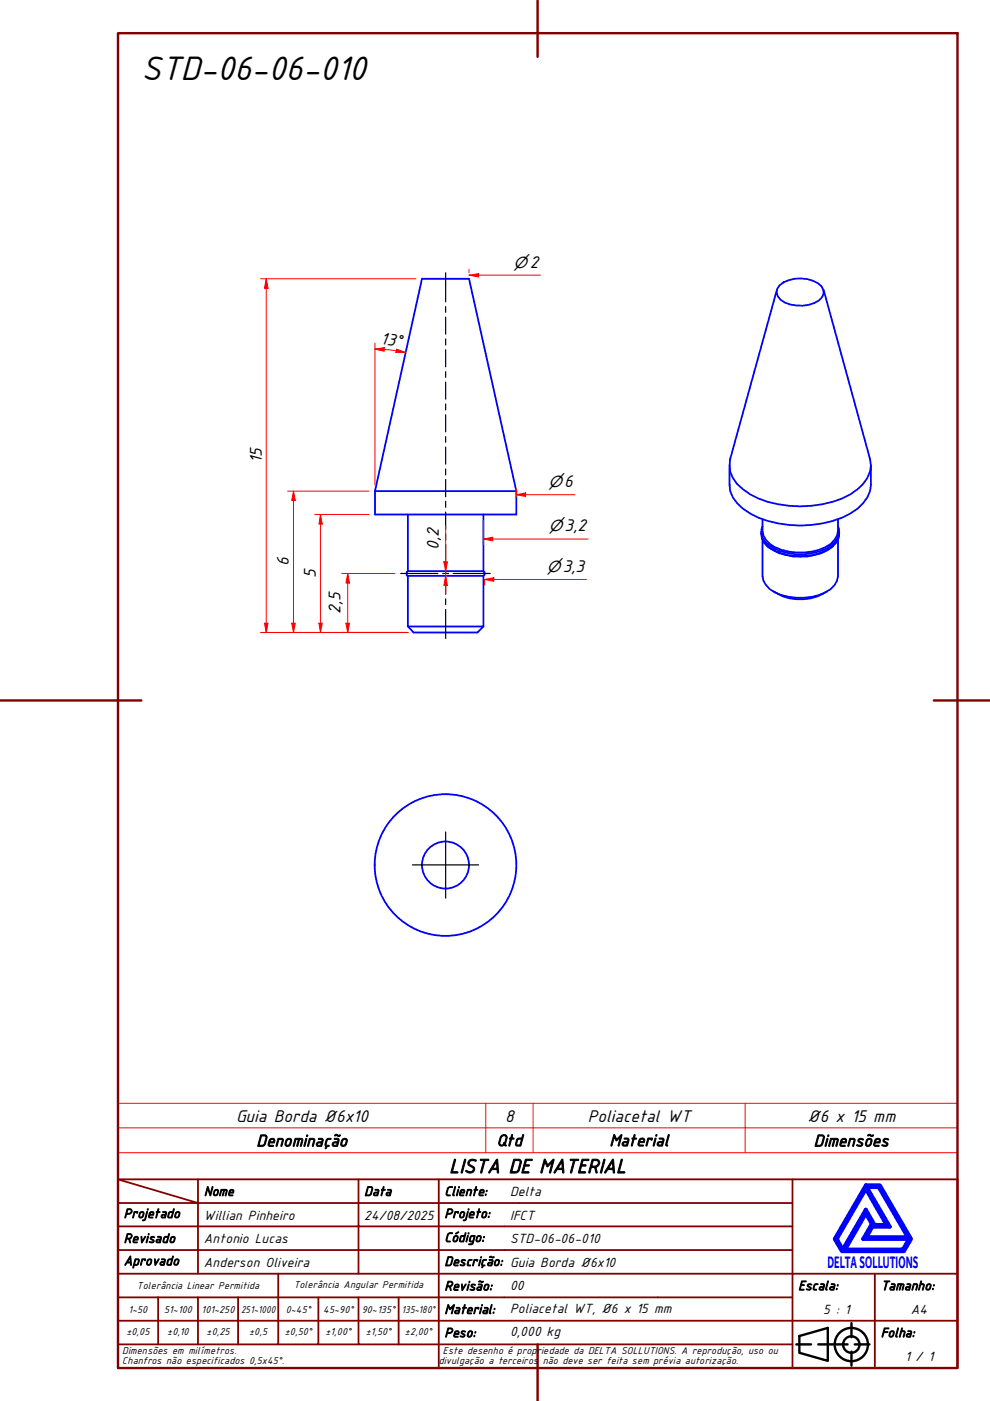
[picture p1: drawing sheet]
<svg xmlns="http://www.w3.org/2000/svg" width="210mm" height="297mm" viewBox="0 0 210 297" stroke-linecap="round" stroke-linejoin="round" font-family="sans-serif">
<!-- layer: Visible (ABNT) -->
<g fill="none" stroke="#00f" stroke-width=".38">
<path d="M164.7 61.5l-9.9 35.8a5.9 5.9 0 0 0 2.7 6.4 19.5 19.5 0 0 0 12.2 3.7 19.9 19.9 0 0 0 12.1-3.7 6.4 6.4 0 0 0 2.7-6.4l-9.9-35.8M165.3 60.5a7.1 7.1 0 0 1 8.9 .2 1.99 1.99 0 0 1-.5 3 7.5 7.5 0 0 1-8.2-.2 1.96 1.96 0 0 1-.2-3zM154.7 98.7v4.1a6.4 6.4 0 0 0 2.8 5.1 20.9 20.9 0 0 0 14.5 3.4 19.4 19.4 0 0 0 9.8-3.4 6.9 6.9 0 0 0 2.9-5.1v-4.1M79.5 104.1l10-45h9.9l10.1 45M79.5 104.1h30M79.5 104.1v5h30v-5M86.5 109.1v12h16v-12M161.4 113.1a4.2 4.2 0 0 0 2.7 3.6 12.7 12.7 0 0 0 12.2-.7l.9-.9 .5-.9 .2-1.1M161.4 112.8a4.2 4.2 0 0 0 2.7 3.5 12.4 12.4 0 0 0 12.2-.7l.9-.9 .5-.9 .2-1M161.4 113.1a4 4 0 0 0 2.5 3.5 12.6 12.6 0 0 0 11.6 0 4.3 4.3 0 0 0 2.4-3.5M161.4 112.8v.3M161.7 114.3v7.9a4.4 4.4 0 0 0 2.6 3.4 12.5 12.5 0 0 0 11.8-.7l.9-.9 .5-.9 .2-.9v-7.9"/>
<path d="M161.7 110.1v2.5a4.4 4.4 0 0 0 2.6 3.4 12.5 12.5 0 0 0 11.8-.7l.9-.9 .5-.9 .2-.9v-2.5M161.7 111.6l-.3 1.2M177.7 111.6l.2 1.2M177.9 112.8v.3M86.2 121.3v.6l.3 .2M86.5 121.1l-.3 .3M86.5 122.1h16v10.7l-1.3 1.3h-13.5l-1.2-1.3zM86.5 132.8h16M102.5 121.1l.2 .3M102.7 121.9l-.2 .2M102.7 121.3v.5M164 125.4a10.4 10.4 0 0 0 11.3 0"/>
<circle cx="94.5" cy="183.4" r="5"/>
<circle cx="94.5" cy="183.4" r="15"/>
</g>
<path d="M25 239.1h178v-5.2h-178v10.5M103 233.9v10.5M113 233.9v10.5M158 233.9v10.5M203 239.1v5.3h-178M25 244.4v5.6h178v-5.6" fill="none" stroke="#f00" stroke-width=".21"/>
<!-- layer: Borda A3/A4 (ABNT) -->
<path d="M25 7h178v283.1h-178zM114 0v12.1M0 148.5h30M198 148.5h12M114 285v12" fill="none" stroke="#800000" stroke-width=".51"/>
<path d="M183.6 257.3l1.2 2.2-1.8 3.2h9.7l-1.2 2.2h-12.3zM183.6 252.1l4.4 7.6h-2.6l-1.8-3.2-4.9 8.4-1.3-2.2zM183.6 251.3h3l6.6 11.4-1.6 2.6h-13.1l-1.5-2.6zM183.8 251.7h2.5l6.2 10.6h-8.8l1.3-2.2h3.7zM185 259.7h.2l-.2 .2z" fill="none" stroke="#00f" stroke-width=".83"/>
<!-- layer: 0 -->
<path d="M178.5 265.3h13.1" fill="none" stroke="#000" stroke-width=".21"/>
<g fill="none" stroke="#800000" stroke-width=".38">
<path d="M25 250l17 5.1h-17M25 250h178v40.1h-178zM42 255.1h34v4.9h17M42 255.1v15M42 250v5.1M76 250v5.1h17v4.9M93 250v5.1h75M168 250v20.1h-143M25 260h51v10.1M25 275.1h17M33.5 275.1v9.9M50.5 275.1h-8.5v9.9"/>
<path d="M59 270.1v14.9h-8.5M67.5 275.1v9.9h-8.5M76 275.1v9.9h8.5M84.5 275.1v9.9M93 275.1h-42.5v9.9M93 260v5h-68M93 275.1v9.9h75M93 260h75M93 275.1h75M168 265h-75v10.1M185.5 270.1v9.9h17.5M203 270.1h-35v9.9h17.5v10.1"/>
<path d="M25 285h25.5M25 280h143v10.1M67.5 285h8.5M84.5 285h8.5v5.1"/>
</g>
<g fill="none" stroke="#000" stroke-width=".51">
<path d="M168.8 285h3.2M169.5 283.3l6-1.8v7l-6-1.7zM173.5 285h6.2M180.5 280.5v3M180.5 286.6v2.9M181.2 285h3.1"/>
<circle cx="180.5" cy="285.1" r="3.5"/>
<circle cx="180.5" cy="285.1" r="1.75"/>
</g>
<!-- layer: Linha de centro (ISO) -->
<g fill="none" stroke="#000" stroke-width=".25">
<path d="M94.5 57.8v6.2M94.5 65v1.2M94.5 67.2v3.7M94.5 71.9v1.2M94.5 74.2v3.6M94.5 78.8v1.2M94.5 81v3.6M94.5 85.6v1.3M94.5 87.9v3.7M94.5 92.6v1.2M94.5 94.8v3.6M94.5 99.4v1.3"/>
<path d="M94.5 101.6v3.7M94.5 106.3v1.3M94.5 108.6v3.6M94.5 113.2v1.3M94.5 115.4v3.7M85 121.6h7.8M93.9 121.6h1.2M94.5 120.1v1.2M94.5 122.4v3.6M94.5 127v1.2M94.5 129.2v6.2M96.1 121.6h7.8"/>
</g>
<path d="M56.5 132.1v2" fill="none" stroke="#f00" stroke-width=".21"/>
<path d="M56.1 132.1h.7l-.3 2z" fill="#f00"/>
<path d="M56.5 59.1v2M56.1 132.1h.7l-.3 2z" fill="none" stroke="#f00" stroke-width=".21"/>
<path d="M56.5 59.1l.3 2h-.7z" fill="#f00"/>
<path d="M55.2 59.1h33M56.5 59.1l.3 2h-.7zM56.5 61.1v71M55.2 134.1h31.3M73.7 132.1v2" fill="none" stroke="#f00" stroke-width=".21"/>
<path d="M73.3 132.1h.8l-.4 2z" fill="#f00"/>
<path d="M73.3 132.1h.8l-.4 2zM73.7 121.6v2" fill="none" stroke="#f00" stroke-width=".21"/>
<path d="M73.7 121.6l.4 2h-.8z" fill="#f00"/>
<path d="M72.5 121.6h11.2M72.5 134.1h14M73.7 121.6l.4 2h-.8zM73.7 123.6v8.5M94.5 122.1v2" fill="none" stroke="#f00" stroke-width=".21"/>
<path d="M94.5 122.1l.4 2h-.8z" fill="#f00"/>
<path d="M94.5 119.1v2M94.5 122.1l.4 2h-.8z" fill="none" stroke="#f00" stroke-width=".21"/>
<path d="M94.1 119.1h.8l-.4 2z" fill="#f00"/>
<path d="M67.9 109.1v2M94.1 119.1h.8l-.4 2zM94.5 111.5v7.6M94.5 121.1v1M94.5 124.1v2" fill="none" stroke="#f00" stroke-width=".21"/>
<path d="M67.9 109.1l.4 2h-.7z" fill="#f00"/>
<path d="M67.9 109.1l.4 2h-.7zM67.9 132.1v2" fill="none" stroke="#f00" stroke-width=".21"/>
<path d="M67.6 132.1h.7l-.4 2z" fill="#f00"/>
<path d="M62.2 104.1v2M66.7 109.1h11.5M67.9 111.1v21M66.7 134.1h19.8M67.6 132.1h.7l-.4 2z" fill="none" stroke="#f00" stroke-width=".21"/>
<path d="M62.2 104.1l.4 2h-.8z" fill="#f00"/>
<path d="M62.2 104.1l.4 2h-.8zM62.2 132.1v2" fill="none" stroke="#f00" stroke-width=".21"/>
<path d="M61.8 132.1h.8l-.4 2z" fill="#f00"/>
<path d="M61 104.1h17.2M62.2 106.1v26M109.5 104.9h1.9M61 134.1h25.5M61.8 132.1h.8l-.4 2z" fill="none" stroke="#f00" stroke-width=".21"/>
<path d="M109.5 104.9l1.9-.4v.8z" fill="#f00"/>
<path d="M102.5 114.3h2M109.5 104.9l1.9-.4v.8zM109.5 103.6v1.7M111.4 104.9h10.5" fill="none" stroke="#f00" stroke-width=".21"/>
<path d="M102.5 114.3l2-.4v.8z" fill="#f00"/>
<path d="M102.5 114.3l2-.4v.8zM102.5 110.3v5.2M104.5 114.3h20.2M102.7 122.9h2" fill="none" stroke="#f00" stroke-width=".21"/>
<path d="M102.7 122.9l2-.4v.7z" fill="#f00"/>
<path d="M99.4 58.3h2.1M102.7 122.9l2-.4v.7zM102.7 122.9v1.2M104.7 122.9h19.6" fill="none" stroke="#f00" stroke-width=".21"/>
<path d="M99.4 58.3l2.1-.3v.7z" fill="#f00"/>
<path d="M99.4 58.3l2.1-.3v.7zM99.4 57.1v.7M101.5 58.3h13.1M84 74.4l2 .3" fill="none" stroke="#f00" stroke-width=".21"/>
<path d="M84.1 74l1.9 .7h-2.1z" fill="#f00"/>
<path d="M79.5 74l2 .1M84.1 74l1.9 .7h-2.1z" fill="none" stroke="#f00" stroke-width=".21"/>
<path d="M79.5 74l2-.3v.8z" fill="#f00"/>
<path d="M79.5 74l2-.3v.8zM79.5 72.8v30.1M81.5 74.1l2.5 .3" fill="none" stroke="#f00" stroke-width=".21"/>
<!-- layer: Marca de centro (ISO) -->
<path d="M94.5 176.4v14M87.4 183.4h14.1" fill="none" stroke="#000" stroke-width=".25"/>
<text font-size="7.7" x="30" y="17.1">STD-06-06-010</text>
<text font-size="4.6" x="95.2" y="248.7">LISTA DE MATERIAL</text>
<g font-size="3.9">
<text x="80.6" y="72.9" transform="rotate(6 80.6 72.9)">13°</text>
<text x="55.5" y="98.2" transform="rotate(-90 55.5 98.2)">15</text>
<text x="93" y="116.5" transform="rotate(-90 93 116.5)">0,2</text>
<text x="61.2" y="120.1" transform="rotate(-90 61.2 120.1)">6</text>
<text x="67" y="122.5" transform="rotate(-90 67 122.5)">5</text>
<text x="72.2" y="130.2" transform="rotate(-90 72.2 130.2)">2,5</text>
<text x="50" y="237.8">Guia Borda Ø6x10</text>
<text x="107.1" y="237.8">8</text>
<text x="124.7" y="237.8">Poliacetal WT</text>
<text x="171.2" y="237.8">Ø6 x 15 mm</text>
</g>
<g font-size="3.8">
<text x="54.4" y="243.1">Denominação</text>
<text x="105.3" y="243">Qtd</text>
<text x="129.2" y="243">Material</text>
<text x="172.5" y="243.1">Dimensões</text>
</g>
<text font-size="3.8" fill="#00f" x="175.5" y="268.8">DELTASOLLUTIONS</text>
<g font-size="3.4">
<text x="108.9" y="56.8">⌀2</text>
<text x="116.3" y="103.2">⌀6</text>
<text x="116.3" y="112.6">⌀3,2</text>
<text x="116" y="121.2">⌀3,3</text>
</g>
<g font-size="3">
<text x="43.2" y="253.5">Nome</text>
<text x="77.2" y="253.5">Data</text>
<text x="94.2" y="253.5">Cliente:</text>
<text x="108.1" y="253.5">Delta</text>
<text x="26.2" y="263.5">Revisado</text>
<text x="26.2" y="258.2">Projetado</text>
<text x="43.2" y="258.6">Willian Pinheiro</text>
<text x="43.2" y="263.5">Antonio Lucas</text>
<text x="77.2" y="258.6">24/08/2025</text>
<text x="94.2" y="263.3">Código:</text>
<text x="94.2" y="258.2">Projeto:</text>
<text x="108.1" y="263.5">STD-06-06-010</text>
<text x="108.1" y="258.6">IFCT</text>
<text x="26.2" y="268.3">Aprovado</text>
<text x="43.2" y="268.5">Anderson Oliveira</text>
<text x="94.2" y="268.4">Descrição: Guia Borda Ø6x10</text>
<text x="94.2" y="273.6">Revisão:</text>
<text x="108.1" y="273.5">00</text>
<text x="169.2" y="273.5">Escala:</text>
<text x="186.8" y="273.5">Tamanho:</text>
<text x="94.2" y="278.6">Material:</text>
<text x="108.1" y="278.4">Poliacetal WT, Ø6 x 15 mm</text>
<text x="174.6" y="278.6">5 : 1</text>
<text x="193.1" y="278.6">A4</text>
<text x="94.2" y="283.5">Peso:</text>
<text x="108.1" y="283.3">0,000 kg</text>
<text x="186.8" y="283.5">Folha:</text>
<text x="191.9" y="288.5">1 / 1</text>
</g>
<g font-size="2.3">
<text x="29" y="273.4">Tolerância Linear Permitida</text>
<text x="62.3" y="273.2">Tolerância Angular Permitida</text>
<text x="27.2" y="278.3">1~50</text>
<text x="34.8" y="278.3">51~100</text>
<text x="42.7" y="278.3">101~250</text>
<text x="51.1" y="278.3">251~1000</text>
<text x="60.6" y="278.3">0~45°</text>
<text x="68.5" y="278.3">45~90°</text>
<text x="76.7" y="278.3">90~135°</text>
<text x="85.2" y="278.3">135~180°</text>
<text x="25.9" y="287.1">Dimensões em milímetros.</text>
<text x="26.8" y="283.1">±0,05</text>
<text x="35.4" y="283.1">±0,10</text>
<text x="43.8" y="283.1">±0,25</text>
<text x="52.8" y="283.1">±0,5</text>
<text x="60.4" y="283.1">±0,50°</text>
<text x="69" y="283.1">±1,00°</text>
<text x="77.5" y="283.1">±1,50°</text>
<text x="85.9" y="283.1">±2,00°</text>
<text x="93.9" y="287.1">Este desenho é propriedade da DELTA SOLLUTIONS. A reprodução, uso ou</text>
<text x="25.9" y="289.2">Chanfros não especificados 0,5x45°.</text>
<text x="93" y="289.2">divulgação a terceiros</text>
<text x="115.1" y="289.2">não deve ser feita sem prévia autorização.</text>
</g>
</svg>
